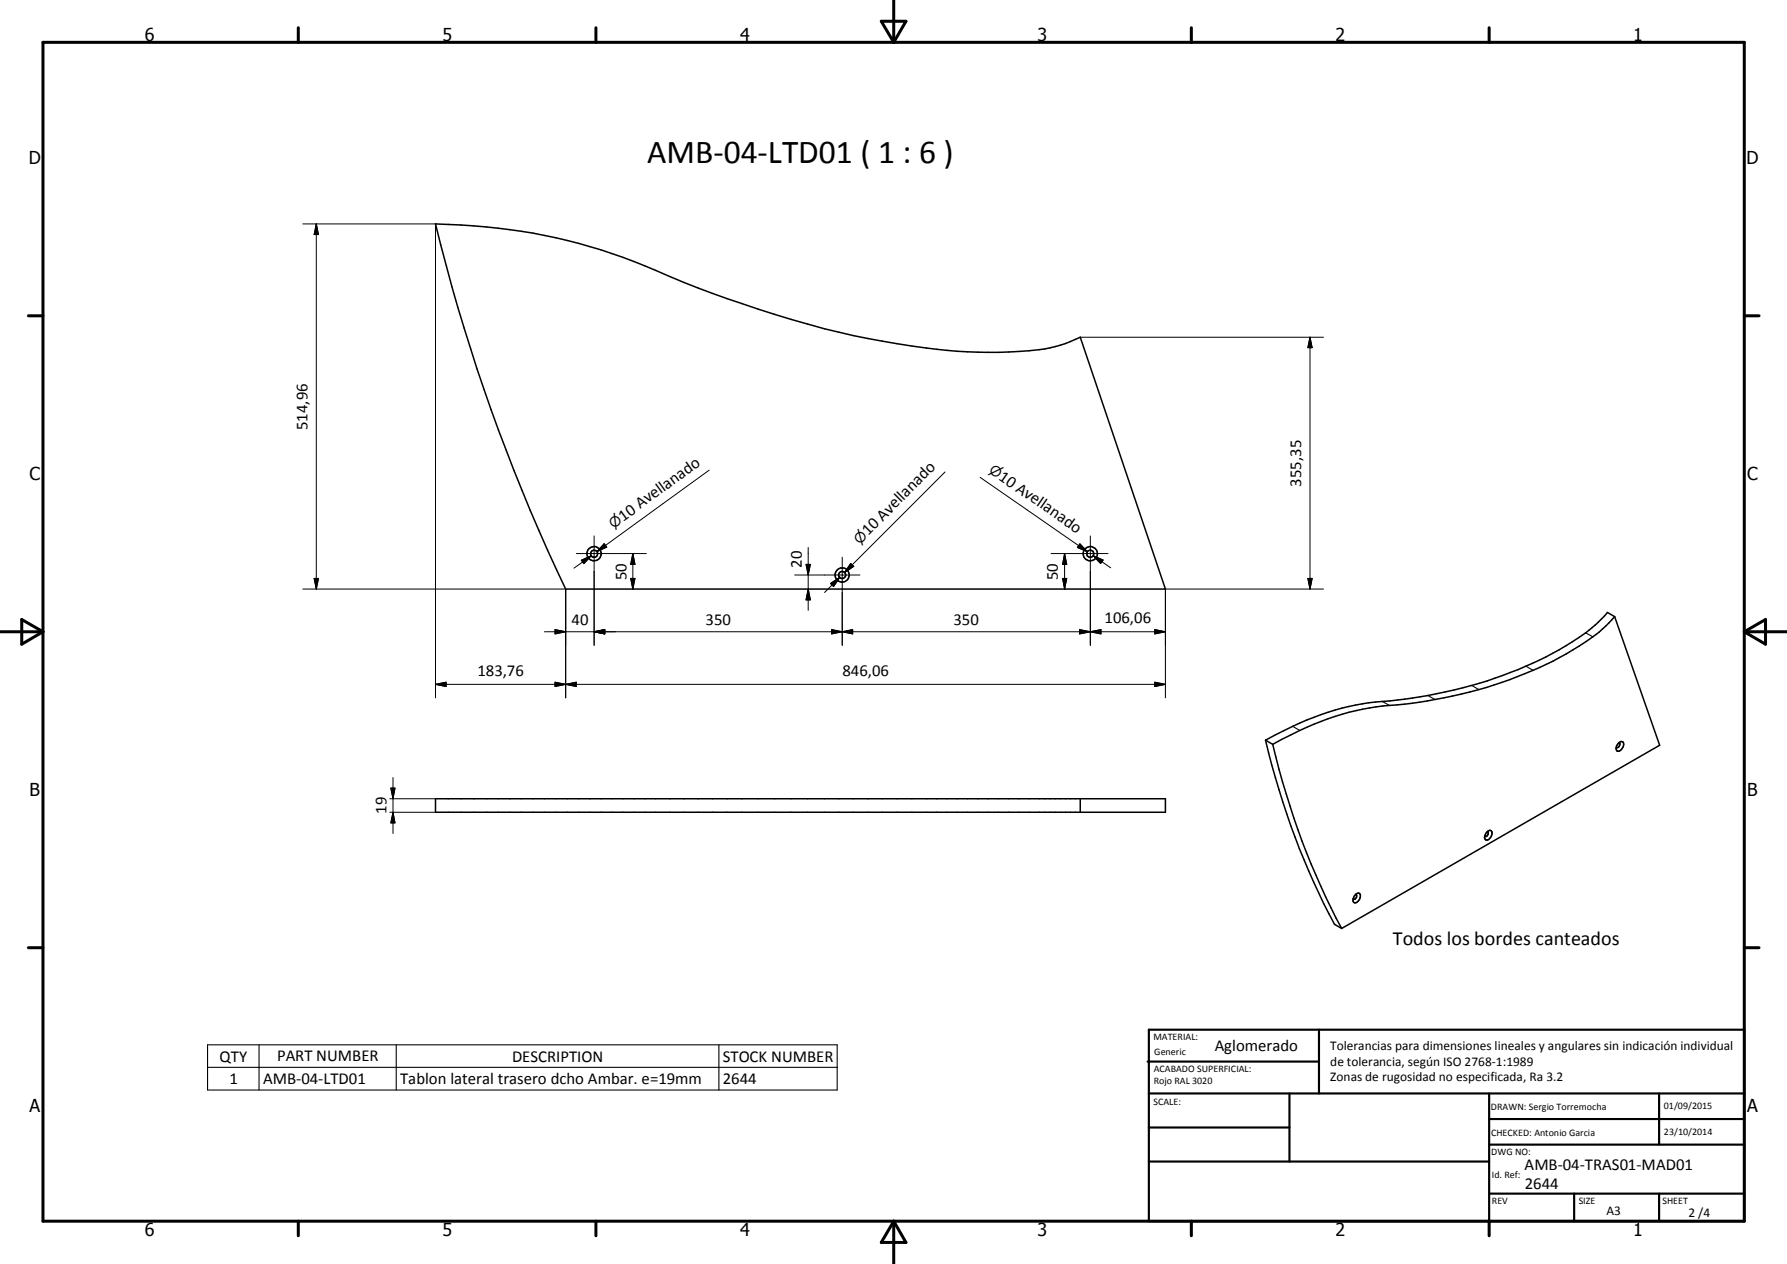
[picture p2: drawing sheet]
<svg xmlns="http://www.w3.org/2000/svg" width="420mm" height="297mm" viewBox="0 0 420 297" stroke-linecap="round" stroke-linejoin="round" font-family="sans-serif">
<g fill="none" stroke="#000" stroke-width=".35">
<path d="M102.4 52.6a133.3 133.3 0 0 1 55.1 12.4 266.5 266.5 0 0 0 46.5 14.5 136 136 0 0 0 33.1 3.2 39.8 39.8 0 0 0 13.4-2l3.5-1.5 20 59.2h-141a441.5 441.5 0 0 1-30.6-85.8zM379.6 144.9l10.6 30.2-74.7 43.1M379.6 144.9l-1.7-1a38.8 38.8 0 0 1-11.3 8.8 104.9 104.9 0 0 1-44.7 12.4 68.7 68.7 0 0 0-24.4 8.8M379.6 144.9a33.2 33.2 0 0 1-9.7 7.8 100.2 100.2 0 0 1-41.4 13 59.6 59.6 0 0 0-25 7l-4.3 2.2M297.5 173.9l1.7 1M297.5 173.9a182.2 182.2 0 0 0 16.3 43.3l1.7 1M299.2 174.9a178 178 0 0 0 16.3 43.3M380.6 174.6a.6 .6 0 0 1 .1 .7 .6 .6 0 0 1-.7 .3M380.6 174.5a.64 .64 0 0 1 .9-.1 .64 .64 0 0 1 .2 .9 1.3 1.3 0 0 1-1.6 1.1 1.58 1.58 0 0 1 .5-1.9zM102.4 187.7h171.6v3.2h-171.6zM254 187.7v3.2M349.5 195.6a.93 .93 0 0 1 1.1-.4 1.51 1.51 0 0 1-1.2 2.2 1.13 1.13 0 0 1 .1-1.8z"/>
<path d="M349.7 195.5a.6 .6 0 0 1 .1 .7 .6 .6 0 0 1-.7 .3M318.6 210.4a.65 .65 0 0 1 .7-.5 .65 .65 0 0 1 .6 .5 1.39 1.39 0 0 1-1.6 1.6 1.37 1.37 0 0 1 .3-1.6zM318.7 210.2a.58 .58 0 0 1 .2 .7 .58 .58 0 0 1-.7 .3"/>
<circle cx="139.7" cy="130.1" r="1.67"/>
<circle cx="139.7" cy="130.1" r=".83"/>
<circle cx="198" cy="135.1" r="1.67"/>
<circle cx="198" cy="135.1" r=".83"/>
<circle cx="256.3" cy="130.1" r=".83"/>
<circle cx="256.4" cy="130.1" r="1.67"/>
</g>
<path d="M358.8 156.5l1.7 1M372.8 148.7l1.7 .9M303.9 170.7l1.7 1M325 164.8l1.7 1M335.7 163.4l1.7 1M346 161.1l1.7 1M48.8 245.5h148v10.7h-148zM48.8 250.8h148M60.9 245.5v10.7M93.2 245.5v10.7M169 245.5v10.7" fill="none" stroke="#000" stroke-width=".25"/>
<g fill="none" stroke="#000" stroke-width=".71">
<path d="M10.1 9.9h400v277.1h-400zM70.1 6.5v3.4M140.1 6.5v3.4M207.2 5h5.8l-2.9 4.9zM210.1 0v9.9M280.1 6.5v3.4M350.1 6.5v3.4M6.7 74.2h3.4M410.1 74.2h3.5M.1 148.5h10M5.1 145.6l5 2.9-5 2.9zM410.1 148.5h10"/>
<path d="M410.1 148.5l5-2.9v5.8zM6.7 222.7h3.4M410.1 222.7h3.5M70.1 287v3.4M140.1 287v3.4M210.1 287v10M210.1 287l2.9 5h-5.8zM280.1 287v3.4M350.1 287v3.4"/>
</g>
<g fill="none" stroke="#000" stroke-width=".51">
<path d="M269.8 249.5h40.3M270.1 242h140v45h-140zM270.1 257h140M303.2 257v16M310.1 242v15M350.1 257v30M390.1 257v12M270.1 265h33.1M270.1 273h80M350.1 269h60M350.1 263h60M350.1 280.5h60"/>
<path d="M370.1 280.5v6.5M390.1 280.5v6.5"/>
</g>
<g fill="none" stroke="#000" stroke-width=".24">
<path d="M71.2 52.6h31.2v111.4M74.4 52.6l.5 2.5h-1zM74.4 52.6v85.8M254 79.2h57.2M308 79.2l.5 2.5h-1zM308 79.2v59.2M166.7 110.5l-26.3 19.1M222.2 110.9l-23.6 23.6M230.5 112.2l25.2 17.5M71.2 138.4h61.8v25.6M73.9 135.9h1l-.5 2.5zM135.5 130.1h16.5"/>
<path d="M136.7 131.7l2.3-1.1-1.7 1.9zM139 130.6l-4.1 2.9M139.7 125.9v25.7M142.1 127.8l.6 .8-2.3 1zM148.3 135.9h1l-.5 2.5zM148.8 130.1l.5 2.5h-1zM148.8 130.1v8.3M186.8 135.1h15.4M189.5 132.6h1l-.5 2.5zM190 138.4l.5 2.6h-1zM190 128.7v14.7M195.3 137.1l2.1-1.4-1.4 2.1z"/>
<path d="M197.4 135.7l-3.5 3.5M198 130.9v20.7M200 132.4l.7 .7-2.1 1.4zM247.1 130.1h13.4M249.8 135.9h1l-.5 2.5zM250.3 130.1l.5 2.5h-1zM250.3 130.1v8.3M253.9 127.8l1.8 1.9-2.4-1zM256.4 125.9v25.7M257 130.6l2.4 1-.6 .8zM257 130.6l4.1 2.8M307.5 135.9h1l-.5 2.5z"/>
<path d="M311.2 138.4h-37.2v25.6M128 148.5h146M130.5 148l2.5 .5-2.5 .5zM139.7 148.5l2.5-.5v1zM195.5 148l2.5 .5-2.5 .5zM198 148.5l2.5-.5v1zM253.8 148l2.6 .5-2.6 .5zM256.4 148.5l2.5-.5v1zM271.5 148l2.5 .5-2.5 .5zM102.4 160.8l2.5-.5v1zM102.4 160.8h171.6M130.5 160.3l2.5 .5-2.5 .5z"/>
<path d="M130.5 160.3l5 1v-1l-5 1zM133 160.8l2.5-.5v1zM271.5 160.3l2.5 .5-2.5 .5zM91.6 187.7h10.8M91.6 190.9h10.8M91.9 185.2h1l-.5 2.5zM92.4 190.9l.5 2.5h-1zM92.4 182.7v13.2"/>
</g>
<g fill="#000">
<path d="M74.4 52.6l.5 2.5h-1zM308 79.2l.5 2.5h-1zM73.9 135.9h1l-.5 2.5zM136.7 131.7l2.3-1.1-1.7 1.9zM142.1 127.8l.6 .8-2.3 1zM148.3 135.9h1l-.5 2.5zM148.8 130.1l.5 2.5h-1zM189.5 132.6h1l-.5 2.5zM195.3 137.1l2.1-1.4-1.4 2.1zM200 132.4l.7 .7-2.1 1.4zM249.8 135.9h1l-.5 2.5zM250.3 130.1l.5 2.5h-1z"/>
<path d="M253.9 127.8l1.8 1.9-2.4-1zM257 130.6l2.4 1-.6 .8zM307.5 135.9h1l-.5 2.5zM130.5 148l2.5 .5-2.5 .5zM139.7 148.5l2.5-.5v1zM190 138.4l.5 2.6h-1zM195.5 148l2.5 .5-2.5 .5zM198 148.5l2.5-.5v1zM253.8 148l2.6 .5-2.6 .5zM256.4 148.5l2.5-.5v1zM271.5 148l2.5 .5-2.5 .5zM102.4 160.8l2.5-.5v1z"/>
<path d="M130.5 160.3l2.5 .5-2.5 .5zM133 160.8l2.5-.5v1zM271.5 160.3l2.5 .5-2.5 .5zM91.9 185.2h1l-.5 2.5zM92.4 190.9l.5 2.5h-1z"/>
</g>
<text font-size="7.9" x="152.2" y="38.3">AMB-04-LTD01 ( 1 : 6 )</text>
<text font-size="4.7" x="327.5" y="222">Todos los bordes canteados</text>
<g font-size="4.2">
<text x="34" y="9.6">6</text>
<text x="104" y="9.6">5</text>
<text x="174" y="9.6">4</text>
<text x="244" y="9.6">3</text>
<text x="314" y="9.6">2</text>
<text x="384" y="9.6">1</text>
<text x="6.8" y="38.7">D</text>
<text x="410.6" y="38.7">D</text>
<text x="7" y="112.9">C</text>
<text x="410.8" y="112.9">C</text>
<text x="7" y="187.1">B</text>
<text x="410.8" y="187.1">B</text>
<text x="7" y="261.4">A</text>
<text x="410.8" y="261.4">A</text>
<text x="34" y="290.4">6</text>
<text x="104" y="290.4">5</text>
<text x="174" y="290.4">4</text>
<text x="244" y="290.4">3</text>
<text x="314" y="290.4">2</text>
<text x="384" y="290.4">1</text>
</g>
<g font-size="3.9">
<text x="72.3" y="101" transform="rotate(-90 72.3 101)">514,96</text>
<text x="234.6" y="112.5" transform="rotate(35 234.6 112.5)">10 Avellanado</text>
<text x="305.9" y="114.3" transform="rotate(-90 305.9 114.3)">355,35</text>
<text x="146.5" y="122.6" transform="rotate(-36 146.5 122.6)">10 Avellanado</text>
<text x="204.2" y="126" transform="rotate(-45 204.2 126)">10 Avellanado</text>
<text x="147.3" y="136.3" transform="rotate(-90 147.3 136.3)">50</text>
<text x="188.5" y="133.4" transform="rotate(-90 188.5 133.4)">20</text>
<text x="248.7" y="136.3" transform="rotate(-90 248.7 136.3)">50</text>
<text x="134.4" y="146.9">40</text>
<text x="165.9" y="146.9">350</text>
<text x="224.2" y="146.9">350</text>
<text x="259.7" y="146.4">106,06</text>
<text x="112.3" y="158.8">183,76</text>
<text x="198.1" y="158.8">846,06</text>
<text x="90.9" y="191.3" transform="rotate(-90 90.9 191.3)">19</text>
<text x="51.6" y="249.5">QTY</text>
<text x="65.1" y="249.4">PART NUMBER</text>
<text x="120.4" y="249.5">DESCRIPTION</text>
<text x="170" y="249.5">STOCK NUMBER</text>
<text x="285.6" y="247.1">Aglomerado</text>
<text x="53.9" y="254.8">1</text>
<text x="61.8" y="254.8">AMB-04-LTD01</text>
<text x="94.1" y="254.8">Tablon lateral trasero dcho Ambar. e=19mm</text>
<text x="170" y="254.8">2644</text>
<text x="358.5" y="275">AMB-04-TRAS01-MAD01</text>
<text x="358.5" y="279.4">2644</text>
</g>
<g font-size="3.3">
<text x="232.3" y="110.9" transform="rotate(35 232.3 110.9)">n</text>
<text x="144.3" y="124.2" transform="rotate(-36 144.3 124.2)">n</text>
<text x="202.2" y="128" transform="rotate(-45 202.2 128)">n</text>
</g>
<g font-size="3.1">
<text x="312.7" y="246.8">Tolerancias para dimensiones lineales y angulares sin indicación individual</text>
<text x="312.7" y="250.4">de tolerancia, según ISO 2768-1:1989</text>
<text x="312.7" y="254">Zonas de rugosidad no especificada, Ra 3.2</text>
<text x="377.7" y="285.6">A3</text>
<text x="397" y="285.9">2 /4</text>
</g>
<g font-size="2.4">
<text x="271.2" y="244.4">MATERIAL:</text>
<text x="271.3" y="252">ACABADO SUPERFICIAL:</text>
<text x="271.4" y="247.9">Generic</text>
<text x="271.3" y="254.6">Rojo RAL 3020</text>
<text x="271.2" y="259.7">SCALE:</text>
<text x="350.6" y="260.8">DRAWN: Sergio Torremocha</text>
<text x="391.2" y="260.6">01/09/2015</text>
<text x="350.6" y="267">CHECKED: Antonio Garcia</text>
<text x="391.2" y="266.7">23/10/2014</text>
<text x="350.6" y="271.4">DWG NO:</text>
<text x="350.8" y="276.9">Id. Ref:</text>
<text x="350.8" y="282.8">REV</text>
<text x="371.2" y="282.9">SIZE</text>
<text x="390.9" y="282.9">SHEET</text>
</g>
</svg>
